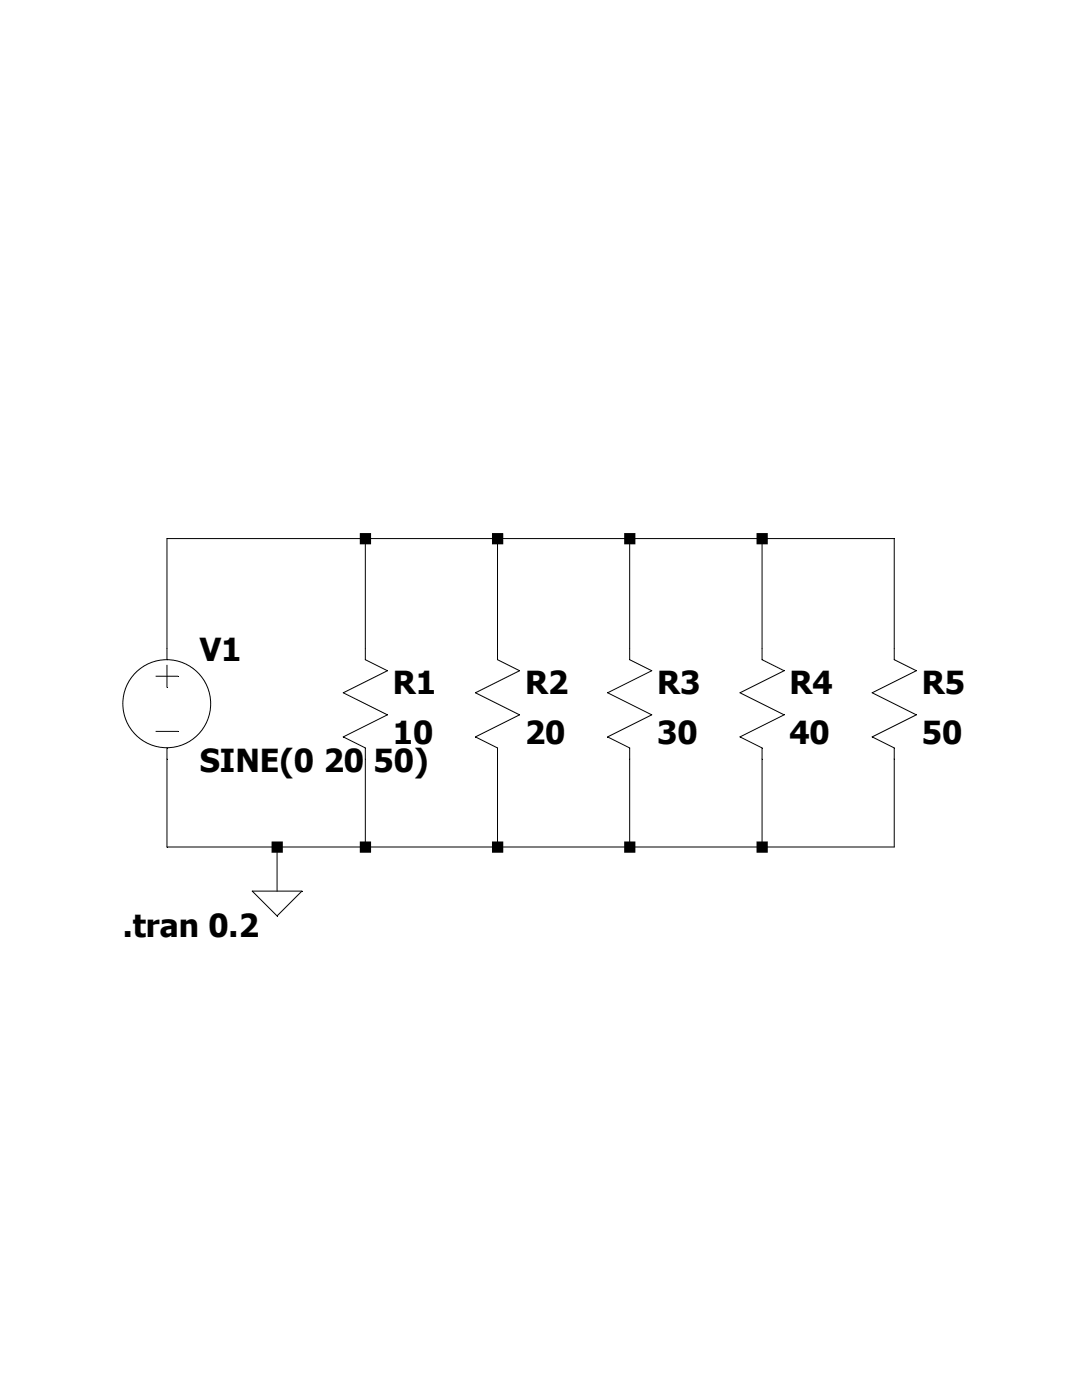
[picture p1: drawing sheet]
Version 4.1
SHEET 1 880 680
WIRE 128 64 -16 64
WIRE 224 64 128 64
WIRE 320 64 224 64
WIRE 416 64 320 64
WIRE 512 64 416 64
WIRE -16 144 -16 64
WIRE 128 144 128 64
WIRE 224 144 224 64
WIRE 320 144 320 64
WIRE 416 144 416 64
WIRE 512 144 512 64
WIRE -16 288 -16 224
WIRE 64 288 -16 288
WIRE 128 288 128 224
WIRE 128 288 64 288
WIRE 224 288 224 224
WIRE 224 288 128 288
WIRE 320 288 320 224
WIRE 320 288 224 288
WIRE 416 288 416 224
WIRE 416 288 320 288
WIRE 512 288 512 224
WIRE 512 288 416 288
WIRE 64 320 64 288
FLAG 64 320 0
SYMBOL voltage -16 128 R0
WINDOW 123 0 0 Left 0
WINDOW 39 0 0 Left 0
SYMATTR InstName V1
SYMATTR Value SINE(0 20 50)
SYMBOL res 112 128 R0
SYMATTR InstName R1
SYMATTR Value 10
SYMBOL res 208 128 R0
SYMATTR InstName R2
SYMATTR Value 20
SYMBOL res 304 128 R0
SYMATTR InstName R3
SYMATTR Value 30
SYMBOL res 400 128 R0
SYMATTR InstName R4
SYMATTR Value 40
SYMBOL res 496 128 R0
SYMATTR InstName R5
SYMATTR Value 50
TEXT -48 344 Left 2 !.tran 0.2
